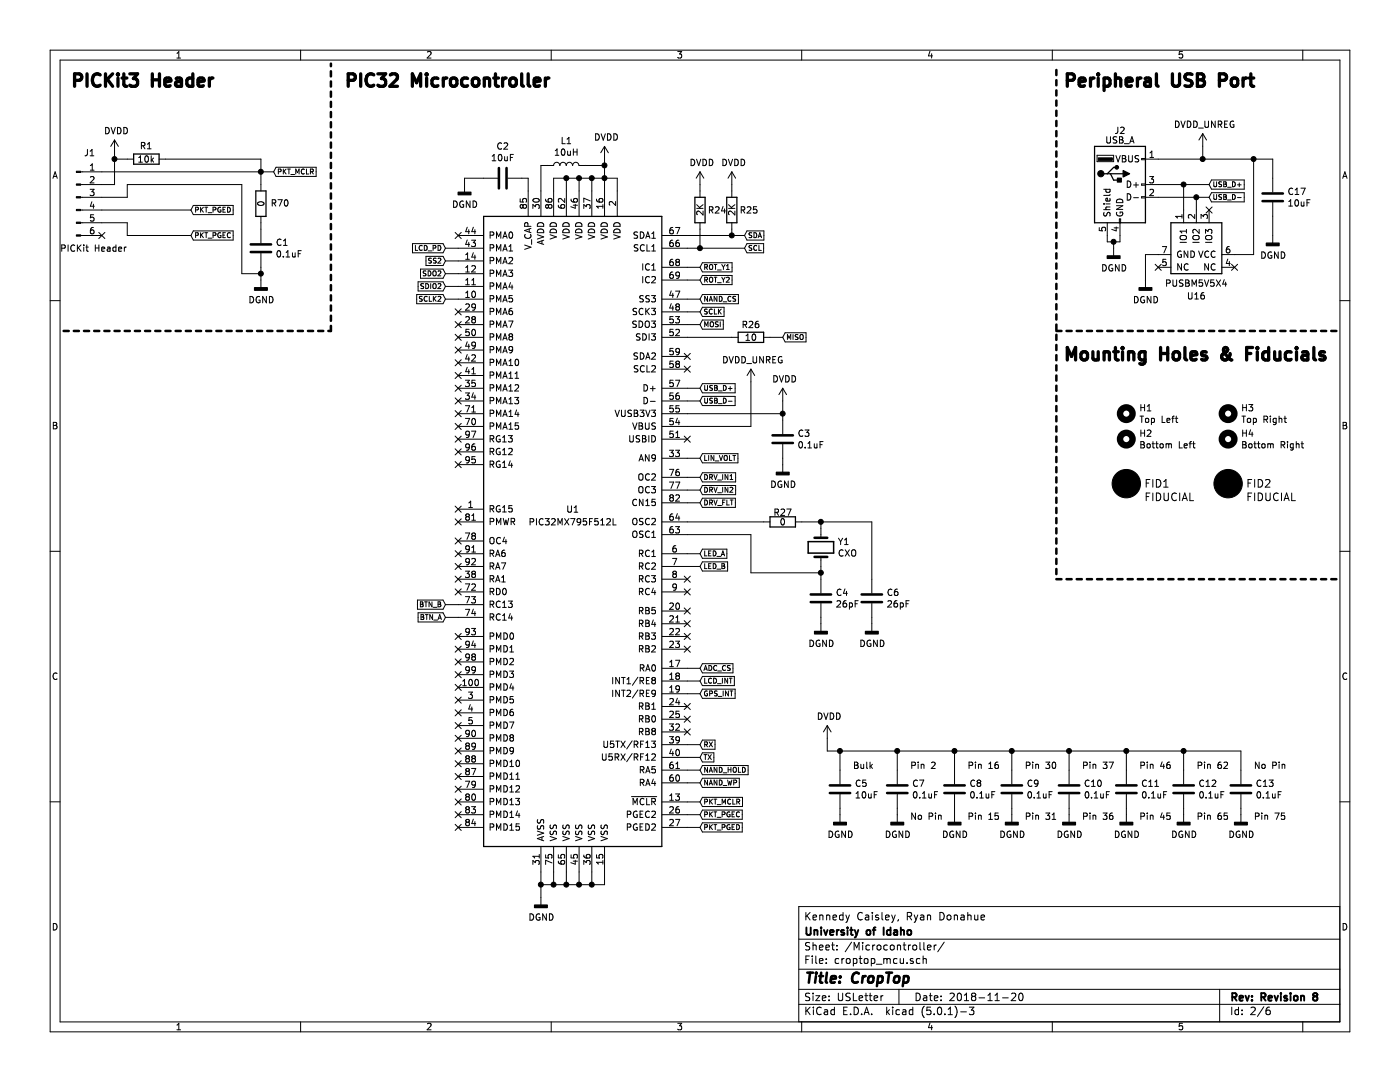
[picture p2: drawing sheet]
EESchema Schematic File Version 4
LIBS:croptop-cache
EELAYER 26 0
EELAYER END
$Descr USLetter 11000 8500
encoding utf-8
Sheet 2 6
Title "CropTop"
Date "2018-11-20"
Rev "Revision 8"
Comp "University of Idaho"
Comment1 "Kennedy Caisley, Ryan Donahue"
Comment2 "Designer 2: Ryan Donahue"
Comment3 ""
Comment4 ""
$EndDescr
$Comp
L Connector:Conn_01x06_Male J?
U 1 1
P 600 1550
AR Path="/65F75D3A" Ref="J?"  Part="1" 
AR Path="/64807BBC/65F75D3A" Ref="J1"  Part="1" 
F 0 "J1" H 750 1900 50  0000 R CNN
F 1 "PICKit Header" H 1000 1150 50  0000 R CNN
F 2 "Connector_PinHeader_2.54mm:PinHeader_1x06_P2.54mm_Vertical" H 600 1550 50  0001 C CNN
F 3 "~" H 600 1550 50  0001 C CNN
	1    600  1550
	1    0    0    -1  
$EndComp
Text GLabel 1500 1650 2    39   Input ~ 0
PKT_PGED
Text GLabel 1500 1850 2    39   Input ~ 0
PKT_PGEC
NoConn ~ 800  1850
Text GLabel 2150 1350 2    39   Input ~ 0
PKT_MCLR
Wire Wire Line
	3800 1400 3650 1400
Wire Wire Line
	3650 1400 3650 1450
Text GLabel 5850 1850 2    39   Input ~ 0
SDA
Text GLabel 5850 1950 2    39   Input ~ 0
SCL
Wire Wire Line
	4150 1500 4150 1400
Wire Wire Line
	4150 1400 4100 1400
Text GLabel 3500 4850 0    39   Input ~ 0
BTN_A
Text GLabel 3500 4750 0    39   Input ~ 0
BTN_B
Text GLabel 5500 4350 2    39   Input ~ 0
LED_A
Text GLabel 5500 4450 2    39   Input ~ 0
LED_B
$Comp
L Device:R R?
U 1 1
P 5750 1650
AR Path="/65F75DCE" Ref="R?"  Part="1" 
AR Path="/64807BBC/65F75DCE" Ref="R25"  Part="1" 
F 0 "R25" H 5810 1650 50  0000 L CNN
F 1 "2K" V 5750 1600 50  0000 L CNN
F 2 "Resistor_SMD:R_0402_1005Metric" V 5680 1650 50  0001 C CNN
F 3 "~" H 5750 1650 50  0001 C CNN
	1    5750 1650
	1    0    0    -1  
$EndComp
$Comp
L Device:R R?
U 1 1
P 5500 1650
AR Path="/65F75DD5" Ref="R?"  Part="1" 
AR Path="/64807BBC/65F75DD5" Ref="R24"  Part="1" 
F 0 "R24" H 5560 1650 50  0000 L CNN
F 1 "2K" V 5500 1600 50  0000 L CNN
F 2 "Resistor_SMD:R_0402_1005Metric" V 5430 1650 50  0001 C CNN
F 3 "~" H 5500 1650 50  0001 C CNN
	1    5500 1650
	1    0    0    -1  
$EndComp
Text GLabel 5500 6500 2    39   Input ~ 0
PKT_PGED
Text GLabel 5500 6400 2    39   Input ~ 0
PKT_PGEC
Text GLabel 5500 6300 2    39   Input ~ 0
PKT_MCLR
Text GLabel 5500 2450 2    39   Input ~ 0
SCLK
Text GLabel 5500 2550 2    39   Input ~ 0
MOSI
Text GLabel 6150 2650 2    39   Input ~ 0
MISO
$Comp
L Device:C C?
U 1 1
P 3950 1400
AR Path="/65F75DE2" Ref="C?"  Part="1" 
AR Path="/64807BBC/65F75DE2" Ref="C2"  Part="1" 
F 0 "C2" V 3698 1400 50  0000 C CNN
F 1 "10uF" V 3789 1400 50  0000 C CNN
F 2 "Capacitor_SMD:C_0805_2012Metric" H 3988 1250 50  0001 C CNN
F 3 "~" H 3950 1400 50  0001 C CNN
	1    3950 1400
	0    1    1    0   
$EndComp
Text GLabel 5500 3750 2    39   Input ~ 0
DRV_IN1
Text GLabel 5500 3850 2    39   Input ~ 0
DRV_IN2
Text GLabel 5500 3950 2    39   Input ~ 0
DRV_FLT
Wire Wire Line
	5400 3750 5500 3750
Wire Wire Line
	5400 3850 5500 3850
Wire Wire Line
	5400 3950 5500 3950
Wire Wire Line
	5400 2350 5500 2350
Wire Wire Line
	5400 2450 5500 2450
Wire Wire Line
	5400 2550 5500 2550
Wire Wire Line
	5500 4450 5400 4450
Wire Wire Line
	5500 4350 5400 4350
Wire Wire Line
	5500 1800 5500 1950
Wire Wire Line
	5500 1950 5850 1950
Wire Wire Line
	5750 1800 5750 1850
Wire Wire Line
	5750 1850 5850 1850
Wire Wire Line
	5500 1500 5500 1450
Wire Wire Line
	5750 1500 5750 1450
Wire Wire Line
	4750 1400 4850 1400
Wire Wire Line
	4850 1400 4850 1500
Connection ~ 4750 1400
Wire Wire Line
	4750 1400 4750 1500
Wire Wire Line
	4750 1400 4650 1400
Wire Wire Line
	4650 1400 4650 1500
Wire Wire Line
	4650 1400 4550 1400
Wire Wire Line
	4350 1400 4350 1500
Connection ~ 4650 1400
Wire Wire Line
	4450 1400 4450 1500
Connection ~ 4450 1400
Wire Wire Line
	4450 1400 4350 1400
Wire Wire Line
	4550 1400 4550 1500
Connection ~ 4550 1400
Wire Wire Line
	4550 1400 4450 1400
Wire Wire Line
	4250 6950 4350 6950
Wire Wire Line
	4750 6950 4750 6850
Wire Wire Line
	4650 6850 4650 6950
Connection ~ 4650 6950
Wire Wire Line
	4650 6950 4750 6950
Wire Wire Line
	4550 6850 4550 6950
Connection ~ 4550 6950
Wire Wire Line
	4550 6950 4650 6950
Wire Wire Line
	4450 6850 4450 6950
Connection ~ 4450 6950
Wire Wire Line
	4450 6950 4550 6950
Wire Wire Line
	4350 6850 4350 6950
Connection ~ 4350 6950
Wire Wire Line
	4350 6950 4450 6950
Wire Wire Line
	4250 6850 4250 6950
Wire Wire Line
	4250 7050 4250 6950
Connection ~ 4250 6950
Wire Wire Line
	5400 6300 5500 6300
Wire Wire Line
	5500 6400 5400 6400
Wire Wire Line
	5500 6500 5400 6500
NoConn ~ 5400 5650
NoConn ~ 5400 5550
Text GLabel 5500 2100 2    39   Input ~ 0
ROT_Y1
Text GLabel 5500 2200 2    39   Input ~ 0
ROT_Y2
Wire Wire Line
	5400 2100 5500 2100
Wire Wire Line
	5400 2200 5500 2200
Text GLabel 5500 2350 2    39   Input ~ 0
NAND_CS
Wire Wire Line
	5400 1850 5750 1850
Connection ~ 5750 1850
Wire Wire Line
	5400 1950 5500 1950
Connection ~ 5500 1950
$Comp
L Device:Crystal Y?
U 1 1
P 6450 4300
AR Path="/65F75E60" Ref="Y?"  Part="1" 
AR Path="/64807BBC/65F75E60" Ref="Y1"  Part="1" 
F 0 "Y1" V 6404 4431 50  0000 L CNN
F 1 "CXO" V 6495 4431 50  0000 L CNN
F 2 "croptop:ABLS_OX" H 6450 4300 50  0001 C CNN
F 3 "~" H 6450 4300 50  0001 C CNN
	1    6450 4300
	0    1    1    0   
$EndComp
$Comp
L Device:C C?
U 1 1
P 6450 4700
AR Path="/65F75E67" Ref="C?"  Part="1" 
AR Path="/64807BBC/65F75E67" Ref="C4"  Part="1" 
F 0 "C4" H 6565 4746 50  0000 L CNN
F 1 "26pF" H 6565 4655 50  0000 L CNN
F 2 "Capacitor_SMD:C_0402_1005Metric" H 6488 4550 50  0001 C CNN
F 3 "~" H 6450 4700 50  0001 C CNN
	1    6450 4700
	1    0    0    -1  
$EndComp
$Comp
L Device:C C?
U 1 1
P 6850 4700
AR Path="/65F75E6E" Ref="C?"  Part="1" 
AR Path="/64807BBC/65F75E6E" Ref="C6"  Part="1" 
F 0 "C6" H 6965 4746 50  0000 L CNN
F 1 "26pF" H 6965 4655 50  0000 L CNN
F 2 "Capacitor_SMD:C_0402_1005Metric" H 6888 4550 50  0001 C CNN
F 3 "~" H 6850 4700 50  0001 C CNN
	1    6850 4700
	1    0    0    -1  
$EndComp
$Comp
L Connector:USB_A J?
U 1 1
P 8800 1450
AR Path="/65F75E7B" Ref="J?"  Part="1" 
AR Path="/64807BBC/65F75E7B" Ref="J2"  Part="1" 
F 0 "J2" H 8800 1875 50  0000 C CNN
F 1 "USB_A" H 8800 1800 50  0000 C CNN
F 2 "croptop:USB_A_Assmann_Horizontal" H 8950 1400 50  0001 C CNN
F 3 " ~" H 8950 1400 50  0001 C CNN
	1    8800 1450
	1    0    0    -1  
$EndComp
Text GLabel 5500 3600 2    39   Input ~ 0
LIN_VOLT
Wire Wire Line
	5400 3600 5500 3600
NoConn ~ 5400 3450
Text GLabel 5500 3050 2    39   Input ~ 0
USB_D+
Text GLabel 5500 3150 2    39   Input ~ 0
USB_D-
Wire Wire Line
	5400 3050 5500 3050
Wire Wire Line
	5400 3150 5500 3150
Wire Wire Line
	8700 1850 8700 1900
Wire Wire Line
	8700 1900 8750 1900
Wire Wire Line
	8750 1900 8750 1950
Wire Wire Line
	8750 1900 8800 1900
Wire Wire Line
	8800 1900 8800 1850
Connection ~ 8750 1900
Text GLabel 9500 1450 2    39   Input ~ 0
USB_D+
Text GLabel 9500 1550 2    39   Input ~ 0
USB_D-
Text GLabel 5500 6050 2    39   Input ~ 0
NAND_HOLD
Text GLabel 5500 6150 2    39   Input ~ 0
NAND_WP
Wire Wire Line
	5400 6050 5500 6050
Wire Wire Line
	5400 6150 5500 6150
Text GLabel 5500 5950 2    39   Input ~ 0
TX
Text GLabel 5500 5850 2    39   Input ~ 0
RX
Wire Wire Line
	5400 5850 5500 5850
Wire Wire Line
	5400 5950 5500 5950
Text Notes 8350 700  0    98   ~ 20
Peripheral USB Port
Text Notes 2700 700  0    98   ~ 20
PIC32 Microcontroller
$Comp
L Device:C C?
U 1 1
P 2050 1950
AR Path="/65F75EDB" Ref="C?"  Part="1" 
AR Path="/64807BBC/65F75EDB" Ref="C1"  Part="1" 
F 0 "C1" H 2165 1996 50  0000 L CNN
F 1 "0.1uF" H 2165 1905 50  0000 L CNN
F 2 "Capacitor_SMD:C_0402_1005Metric" H 2088 1800 50  0001 C CNN
F 3 "~" H 2050 1950 50  0001 C CNN
	1    2050 1950
	1    0    0    -1  
$EndComp
Wire Wire Line
	1900 2150 2050 2150
Connection ~ 2050 1350
Wire Wire Line
	2050 2200 2050 2150
Wire Wire Line
	2050 2100 2050 2150
Connection ~ 2050 2150
$Comp
L Device:R R?
U 1 1
P 1150 1250
AR Path="/65F75EEB" Ref="R?"  Part="1" 
AR Path="/64807BBC/65F75EEB" Ref="R1"  Part="1" 
F 0 "R1" V 1250 1200 50  0000 L CNN
F 1 "10k" V 1145 1180 50  0000 L CNN
F 2 "Resistor_SMD:R_0402_1005Metric" V 1080 1250 50  0001 C CNN
F 3 "~" H 1150 1250 50  0001 C CNN
	1    1150 1250
	0    -1   -1   0   
$EndComp
Wire Wire Line
	800  1450 900  1450
Wire Wire Line
	900  1450 900  1250
Wire Wire Line
	2050 1350 2150 1350
$Comp
L Device:R R?
U 1 1
P 6150 4100
AR Path="/65F75EFC" Ref="R?"  Part="1" 
AR Path="/64807BBC/65F75EFC" Ref="R27"  Part="1" 
F 0 "R27" V 6075 4100 50  0000 C CNN
F 1 "0" V 6150 4100 50  0000 C CNN
F 2 "Resistor_SMD:R_0402_1005Metric" V 6080 4100 50  0001 C CNN
F 3 "~" H 6150 4100 50  0001 C CNN
	1    6150 4100
	0    1    1    0   
$EndComp
Wire Wire Line
	6450 4100 6450 4150
Wire Wire Line
	6450 4850 6450 4900
Wire Wire Line
	6850 4100 6850 4550
Wire Wire Line
	6850 4850 6850 4900
Wire Wire Line
	6450 4100 6850 4100
Wire Wire Line
	6150 3150 6150 3250
Wire Wire Line
	4750 1250 4750 1300
Wire Wire Line
	2050 1250 2050 1350
Wire Wire Line
	1000 1250 900  1250
Wire Wire Line
	900  1200 900  1250
Connection ~ 900  1250
NoConn ~ 5400 2800
NoConn ~ 5400 2900
$Comp
L Device:R R?
U 1 1
P 5900 2650
AR Path="/65F75F3A" Ref="R?"  Part="1" 
AR Path="/64807BBC/65F75F3A" Ref="R26"  Part="1" 
F 0 "R26" V 5800 2650 50  0000 C CNN
F 1 "10" V 5900 2650 50  0000 C CNN
F 2 "Resistor_SMD:R_0402_1005Metric" V 5830 2650 50  0001 C CNN
F 3 "~" H 5900 2650 50  0001 C CNN
	1    5900 2650
	0    1    1    0   
$EndComp
Wire Wire Line
	5400 2650 5750 2650
Wire Wire Line
	6050 2650 6150 2650
Text GLabel 5500 5450 2    39   Input ~ 0
GPS_INT
Wire Wire Line
	5400 5450 5500 5450
Wire Wire Line
	6300 4100 6450 4100
Connection ~ 6450 4100
Wire Wire Line
	6450 4450 6450 4500
Wire Wire Line
	6450 4500 5900 4500
Wire Wire Line
	5900 4200 5400 4200
Connection ~ 6450 4500
Wire Wire Line
	6450 4500 6450 4550
Text Notes 550  700  0    98   ~ 20
PICKit3 Header
Wire Wire Line
	9750 6350 9750 6400
Text Notes 9850 6450 0    50   ~ 0
Pin 75
Wire Wire Line
	9750 5900 9750 6050
$Comp
L Device:C C?
U 1 1
P 9750 6200
AR Path="/5CC1B265" Ref="C?"  Part="1" 
AR Path="/66A12209/5CC1B265" Ref="C?"  Part="1" 
AR Path="/64807BBC/5CC1B265" Ref="C13"  Part="1" 
F 0 "C13" H 9865 6246 50  0000 L CNN
F 1 "0.1uF" H 9865 6155 50  0000 L CNN
F 2 "Capacitor_SMD:C_0402_1005Metric" H 9788 6050 50  0001 C CNN
F 3 "~" H 9750 6200 50  0001 C CNN
	1    9750 6200
	1    0    0    -1  
$EndComp
Wire Wire Line
	9300 6350 9300 6400
Text Notes 9400 6450 0    50   ~ 0
Pin 65
Text Notes 9400 6050 0    50   ~ 0
Pin 62
Wire Wire Line
	9300 5900 9750 5900
Connection ~ 9300 5900
Wire Wire Line
	9300 5900 9300 6050
$Comp
L Device:C C?
U 1 1
P 9300 6200
AR Path="/5CC1B278" Ref="C?"  Part="1" 
AR Path="/66A12209/5CC1B278" Ref="C?"  Part="1" 
AR Path="/64807BBC/5CC1B278" Ref="C12"  Part="1" 
F 0 "C12" H 9415 6246 50  0000 L CNN
F 1 "0.1uF" H 9415 6155 50  0000 L CNN
F 2 "Capacitor_SMD:C_0402_1005Metric" H 9338 6050 50  0001 C CNN
F 3 "~" H 9300 6200 50  0001 C CNN
	1    9300 6200
	1    0    0    -1  
$EndComp
Wire Wire Line
	7500 6350 7500 6400
Wire Wire Line
	7950 6350 7950 6400
Wire Wire Line
	8400 6350 8400 6400
Wire Wire Line
	8850 6350 8850 6400
Text Notes 8500 6450 0    50   ~ 0
Pin 36
Text Notes 8500 6050 0    50   ~ 0
Pin 37
Text Notes 8950 6450 0    50   ~ 0
Pin 45
Text Notes 8950 6050 0    50   ~ 0
Pin 46
Text Notes 8050 6450 0    50   ~ 0
Pin 31\n
Text Notes 8050 6050 0    50   ~ 0
Pin 30
Text Notes 7600 6450 0    50   ~ 0
Pin 15
Text Notes 7600 6050 0    50   ~ 0
Pin 16
Wire Wire Line
	8400 5900 8400 6050
Connection ~ 8400 5900
Wire Wire Line
	7950 5900 8400 5900
Wire Wire Line
	7950 5900 7950 6050
Connection ~ 7950 5900
Wire Wire Line
	7500 5900 7950 5900
Wire Wire Line
	8850 5900 9300 5900
Wire Wire Line
	8400 5900 8850 5900
Connection ~ 8850 5900
Wire Wire Line
	8850 5900 8850 6050
Wire Wire Line
	7500 5900 7500 6050
Wire Wire Line
	7050 6350 7050 6400
Connection ~ 7500 5900
Wire Wire Line
	7050 5900 7500 5900
Wire Wire Line
	7050 5900 7050 6050
Text Notes 7150 6050 0    50   ~ 0
Pin 2
Text Notes 7150 6450 0    50   ~ 0
No Pin
$Comp
L Device:C C?
U 1 1
P 8850 6200
AR Path="/5CC1B2C0" Ref="C?"  Part="1" 
AR Path="/66A12209/5CC1B2C0" Ref="C?"  Part="1" 
AR Path="/64807BBC/5CC1B2C0" Ref="C11"  Part="1" 
F 0 "C11" H 8965 6246 50  0000 L CNN
F 1 "0.1uF" H 8965 6155 50  0000 L CNN
F 2 "Capacitor_SMD:C_0402_1005Metric" H 8888 6050 50  0001 C CNN
F 3 "~" H 8850 6200 50  0001 C CNN
	1    8850 6200
	1    0    0    -1  
$EndComp
$Comp
L Device:C C?
U 1 1
P 8400 6200
AR Path="/5CC1B2C7" Ref="C?"  Part="1" 
AR Path="/66A12209/5CC1B2C7" Ref="C?"  Part="1" 
AR Path="/64807BBC/5CC1B2C7" Ref="C10"  Part="1" 
F 0 "C10" H 8515 6246 50  0000 L CNN
F 1 "0.1uF" H 8515 6155 50  0000 L CNN
F 2 "Capacitor_SMD:C_0402_1005Metric" H 8438 6050 50  0001 C CNN
F 3 "~" H 8400 6200 50  0001 C CNN
	1    8400 6200
	1    0    0    -1  
$EndComp
$Comp
L Device:C C?
U 1 1
P 7950 6200
AR Path="/5CC1B2CE" Ref="C?"  Part="1" 
AR Path="/66A12209/5CC1B2CE" Ref="C?"  Part="1" 
AR Path="/64807BBC/5CC1B2CE" Ref="C9"  Part="1" 
F 0 "C9" H 8065 6246 50  0000 L CNN
F 1 "0.1uF" H 8065 6155 50  0000 L CNN
F 2 "Capacitor_SMD:C_0402_1005Metric" H 7988 6050 50  0001 C CNN
F 3 "~" H 7950 6200 50  0001 C CNN
	1    7950 6200
	1    0    0    -1  
$EndComp
$Comp
L Device:C C?
U 1 1
P 7500 6200
AR Path="/5CC1B2D5" Ref="C?"  Part="1" 
AR Path="/66A12209/5CC1B2D5" Ref="C?"  Part="1" 
AR Path="/64807BBC/5CC1B2D5" Ref="C8"  Part="1" 
F 0 "C8" H 7615 6246 50  0000 L CNN
F 1 "0.1uF" H 7615 6155 50  0000 L CNN
F 2 "Capacitor_SMD:C_0402_1005Metric" H 7538 6050 50  0001 C CNN
F 3 "~" H 7500 6200 50  0001 C CNN
	1    7500 6200
	1    0    0    -1  
$EndComp
Connection ~ 7050 5900
Wire Wire Line
	6500 5900 6500 5800
$Comp
L Device:C C?
U 1 1
P 7050 6200
AR Path="/5CC1B2E0" Ref="C?"  Part="1" 
AR Path="/66A12209/5CC1B2E0" Ref="C?"  Part="1" 
AR Path="/64807BBC/5CC1B2E0" Ref="C7"  Part="1" 
F 0 "C7" H 7165 6246 50  0000 L CNN
F 1 "0.1uF" H 7165 6155 50  0000 L CNN
F 2 "Capacitor_SMD:C_0402_1005Metric" H 7088 6050 50  0001 C CNN
F 3 "~" H 7050 6200 50  0001 C CNN
	1    7050 6200
	1    0    0    -1  
$EndComp
$Comp
L Device:C C?
U 1 1
P 6600 6200
AR Path="/5CC429B9" Ref="C?"  Part="1" 
AR Path="/66A12209/5CC429B9" Ref="C?"  Part="1" 
AR Path="/64807BBC/5CC429B9" Ref="C5"  Part="1" 
F 0 "C5" H 6715 6246 50  0000 L CNN
F 1 "10uF" H 6715 6155 50  0000 L CNN
F 2 "Capacitor_SMD:C_0805_2012Metric" H 6638 6050 50  0001 C CNN
F 3 "~" H 6600 6200 50  0001 C CNN
	1    6600 6200
	1    0    0    -1  
$EndComp
Wire Wire Line
	6600 6400 6600 6350
Wire Wire Line
	6600 6050 6600 5900
Wire Wire Line
	6600 5900 7050 5900
Wire Wire Line
	6600 5900 6500 5900
Connection ~ 6600 5900
Wire Notes Line width 20
	500  2600 2600 2600
Wire Notes Line width 20
	2600 2600 2600 500 
Wire Notes Line width 20
	8300 2600 10500 2600
$Comp
L Device:L L?
U 1 1
P 4450 1300
AR Path="/5C076B8A" Ref="L?"  Part="1" 
AR Path="/64809F0C/5C076B8A" Ref="L?"  Part="1" 
AR Path="/64807BBC/5C076B8A" Ref="L1"  Part="1" 
F 0 "L1" V 4640 1300 50  0000 C CNN
F 1 "10uH" V 4549 1300 50  0000 C CNN
F 2 "Inductor_SMD:L_1210_3225Metric" H 4450 1300 50  0001 C CNN
F 3 "~" H 4450 1300 50  0001 C CNN
	1    4450 1300
	0    1    -1   0   
$EndComp
Text Notes 9850 6050 0    50   ~ 0
No Pin
Text Notes 6700 6050 0    50   ~ 0
Bulk
Wire Wire Line
	4250 1300 4300 1300
Wire Wire Line
	4250 1300 4250 1500
Wire Wire Line
	4600 1300 4750 1300
Connection ~ 4750 1300
Wire Wire Line
	4750 1300 4750 1400
$Comp
L Device:C C?
U 1 1
P 6150 3450
AR Path="/5C15A197" Ref="C?"  Part="1" 
AR Path="/66A12209/5C15A197" Ref="C?"  Part="1" 
AR Path="/64807BBC/5C15A197" Ref="C3"  Part="1" 
F 0 "C3" H 6265 3496 50  0000 L CNN
F 1 "0.1uF" H 6265 3405 50  0000 L CNN
F 2 "Capacitor_SMD:C_0402_1005Metric" H 6188 3300 50  0001 C CNN
F 3 "~" H 6150 3450 50  0001 C CNN
	1    6150 3450
	1    0    0    -1  
$EndComp
Wire Wire Line
	5400 4100 6000 4100
Wire Wire Line
	5900 4200 5900 4500
Wire Wire Line
	6150 3300 6150 3250
Connection ~ 6150 3250
Wire Wire Line
	6150 3650 6150 3600
Wire Wire Line
	5400 3250 6150 3250
$Comp
L CropTop:PIC32MX795F512L U1
U 1 1
P 4500 4150
F 0 "U1" H 4500 4300 50  0000 C CNN
F 1 "PIC32MX795F512L" H 4500 4200 50  0000 C CNN
F 2 "Package_QFP:TQFP-100_12x12mm_P0.4mm" H 4500 4150 50  0001 C CNN
F 3 "DOCUMENTATION" H 4500 4150 50  0001 C CNN
	1    4500 4150
	1    0    0    -1  
$EndComp
$Comp
L CropTop:DGND #PWR02
U 1 1
P 2050 2200
F 0 "#PWR02" H 2050 1950 50  0001 C CNN
F 1 "DGND" H 2054 2045 50  0000 C CNN
F 2 "" H 2050 2200 50  0001 C CNN
F 3 "" H 2050 2200 50  0001 C CNN
	1    2050 2200
	1    0    0    -1  
$EndComp
$Comp
L CropTop:DGND #PWR010
U 1 1
P 6450 4900
F 0 "#PWR010" H 6450 4650 50  0001 C CNN
F 1 "DGND" H 6454 4745 50  0000 C CNN
F 2 "" H 6450 4900 50  0001 C CNN
F 3 "" H 6450 4900 50  0001 C CNN
	1    6450 4900
	1    0    0    -1  
$EndComp
$Comp
L CropTop:DGND #PWR013
U 1 1
P 6850 4900
F 0 "#PWR013" H 6850 4650 50  0001 C CNN
F 1 "DGND" H 6854 4745 50  0000 C CNN
F 2 "" H 6850 4900 50  0001 C CNN
F 3 "" H 6850 4900 50  0001 C CNN
	1    6850 4900
	1    0    0    -1  
$EndComp
$Comp
L CropTop:DGND #PWR012
U 1 1
P 6600 6400
F 0 "#PWR012" H 6600 6150 50  0001 C CNN
F 1 "DGND" H 6604 6245 50  0000 C CNN
F 2 "" H 6600 6400 50  0001 C CNN
F 3 "" H 6600 6400 50  0001 C CNN
	1    6600 6400
	1    0    0    -1  
$EndComp
$Comp
L CropTop:DGND #PWR014
U 1 1
P 7050 6400
F 0 "#PWR014" H 7050 6150 50  0001 C CNN
F 1 "DGND" H 7054 6245 50  0000 C CNN
F 2 "" H 7050 6400 50  0001 C CNN
F 3 "" H 7050 6400 50  0001 C CNN
	1    7050 6400
	1    0    0    -1  
$EndComp
$Comp
L CropTop:DGND #PWR015
U 1 1
P 7500 6400
F 0 "#PWR015" H 7500 6150 50  0001 C CNN
F 1 "DGND" H 7504 6245 50  0000 C CNN
F 2 "" H 7500 6400 50  0001 C CNN
F 3 "" H 7500 6400 50  0001 C CNN
	1    7500 6400
	1    0    0    -1  
$EndComp
$Comp
L CropTop:DGND #PWR016
U 1 1
P 7950 6400
F 0 "#PWR016" H 7950 6150 50  0001 C CNN
F 1 "DGND" H 7954 6245 50  0000 C CNN
F 2 "" H 7950 6400 50  0001 C CNN
F 3 "" H 7950 6400 50  0001 C CNN
	1    7950 6400
	1    0    0    -1  
$EndComp
$Comp
L CropTop:DGND #PWR017
U 1 1
P 8400 6400
F 0 "#PWR017" H 8400 6150 50  0001 C CNN
F 1 "DGND" H 8404 6245 50  0000 C CNN
F 2 "" H 8400 6400 50  0001 C CNN
F 3 "" H 8400 6400 50  0001 C CNN
	1    8400 6400
	1    0    0    -1  
$EndComp
$Comp
L CropTop:DGND #PWR018
U 1 1
P 8850 6400
F 0 "#PWR018" H 8850 6150 50  0001 C CNN
F 1 "DGND" H 8854 6245 50  0000 C CNN
F 2 "" H 8850 6400 50  0001 C CNN
F 3 "" H 8850 6400 50  0001 C CNN
	1    8850 6400
	1    0    0    -1  
$EndComp
$Comp
L CropTop:DGND #PWR020
U 1 1
P 9300 6400
F 0 "#PWR020" H 9300 6150 50  0001 C CNN
F 1 "DGND" H 9304 6245 50  0000 C CNN
F 2 "" H 9300 6400 50  0001 C CNN
F 3 "" H 9300 6400 50  0001 C CNN
	1    9300 6400
	1    0    0    -1  
$EndComp
$Comp
L CropTop:DGND #PWR022
U 1 1
P 9750 6400
F 0 "#PWR022" H 9750 6150 50  0001 C CNN
F 1 "DGND" H 9754 6245 50  0000 C CNN
F 2 "" H 9750 6400 50  0001 C CNN
F 3 "" H 9750 6400 50  0001 C CNN
	1    9750 6400
	1    0    0    -1  
$EndComp
$Comp
L CropTop:DGND #PWR09
U 1 1
P 6150 3650
F 0 "#PWR09" H 6150 3400 50  0001 C CNN
F 1 "DGND" H 6154 3495 50  0000 C CNN
F 2 "" H 6150 3650 50  0001 C CNN
F 3 "" H 6150 3650 50  0001 C CNN
	1    6150 3650
	1    0    0    -1  
$EndComp
$Comp
L CropTop:DGND #PWR03
U 1 1
P 3650 1450
F 0 "#PWR03" H 3650 1200 50  0001 C CNN
F 1 "DGND" H 3654 1295 50  0000 C CNN
F 2 "" H 3650 1450 50  0001 C CNN
F 3 "" H 3650 1450 50  0001 C CNN
	1    3650 1450
	1    0    0    -1  
$EndComp
$Comp
L CropTop:DGND #PWR019
U 1 1
P 8750 1950
F 0 "#PWR019" H 8750 1700 50  0001 C CNN
F 1 "DGND" H 8754 1795 50  0000 C CNN
F 2 "" H 8750 1950 50  0001 C CNN
F 3 "" H 8750 1950 50  0001 C CNN
	1    8750 1950
	1    0    0    -1  
$EndComp
$Comp
L CropTop:DGND #PWR04
U 1 1
P 4250 7050
F 0 "#PWR04" H 4250 6800 50  0001 C CNN
F 1 "DGND" H 4254 6895 50  0000 C CNN
F 2 "" H 4250 7050 50  0001 C CNN
F 3 "" H 4250 7050 50  0001 C CNN
	1    4250 7050
	1    0    0    -1  
$EndComp
$Comp
L CropTop:DVDD #PWR01
U 1 1
P 900 1200
F 0 "#PWR01" H 900 1050 50  0001 C CNN
F 1 "DVDD" H 915 1373 50  0000 C CNN
F 2 "" H 900 1200 50  0001 C CNN
F 3 "" H 900 1200 50  0001 C CNN
	1    900  1200
	1    0    0    -1  
$EndComp
$Comp
L CropTop:DVDD #PWR05
U 1 1
P 4750 1250
F 0 "#PWR05" H 4750 1100 50  0001 C CNN
F 1 "DVDD" H 4765 1423 50  0000 C CNN
F 2 "" H 4750 1250 50  0001 C CNN
F 3 "" H 4750 1250 50  0001 C CNN
	1    4750 1250
	1    0    0    -1  
$EndComp
$Comp
L CropTop:DVDD #PWR06
U 1 1
P 5500 1450
F 0 "#PWR06" H 5500 1300 50  0001 C CNN
F 1 "DVDD" H 5515 1623 50  0000 C CNN
F 2 "" H 5500 1450 50  0001 C CNN
F 3 "" H 5500 1450 50  0001 C CNN
	1    5500 1450
	1    0    0    -1  
$EndComp
$Comp
L CropTop:DVDD #PWR07
U 1 1
P 5750 1450
F 0 "#PWR07" H 5750 1300 50  0001 C CNN
F 1 "DVDD" H 5765 1623 50  0000 C CNN
F 2 "" H 5750 1450 50  0001 C CNN
F 3 "" H 5750 1450 50  0001 C CNN
	1    5750 1450
	1    0    0    -1  
$EndComp
$Comp
L CropTop:DVDD #PWR08
U 1 1
P 6150 3150
F 0 "#PWR08" H 6150 3000 50  0001 C CNN
F 1 "DVDD" H 6165 3323 50  0000 C CNN
F 2 "" H 6150 3150 50  0001 C CNN
F 3 "" H 6150 3150 50  0001 C CNN
	1    6150 3150
	1    0    0    -1  
$EndComp
$Comp
L CropTop:DVDD #PWR011
U 1 1
P 6500 5800
F 0 "#PWR011" H 6500 5650 50  0001 C CNN
F 1 "DVDD" H 6515 5973 50  0000 C CNN
F 2 "" H 6500 5800 50  0001 C CNN
F 3 "" H 6500 5800 50  0001 C CNN
	1    6500 5800
	1    0    0    -1  
$EndComp
$Comp
L Mechanical:MountingHole H1
U 1 1
P 8850 3250
F 0 "H1" H 8950 3296 50  0000 L CNN
F 1 "Top Left" H 8950 3205 50  0000 L CNN
F 2 "MountingHole:MountingHole_4mm_Pad" H 8850 3250 50  0001 C CNN
F 3 "~" H 8850 3250 50  0001 C CNN
	1    8850 3250
	1    0    0    -1  
$EndComp
$Comp
L Mechanical:MountingHole H3
U 1 1
P 9650 3250
F 0 "H3" H 9750 3296 50  0000 L CNN
F 1 "Top Right" H 9750 3205 50  0000 L CNN
F 2 "MountingHole:MountingHole_4mm_Pad" H 9650 3250 50  0001 C CNN
F 3 "~" H 9650 3250 50  0001 C CNN
	1    9650 3250
	1    0    0    -1  
$EndComp
$Comp
L Mechanical:MountingHole H2
U 1 1
P 8850 3450
F 0 "H2" H 8950 3496 50  0000 L CNN
F 1 "Bottom Left" H 8950 3405 50  0000 L CNN
F 2 "MountingHole:MountingHole_4mm_Pad" H 8850 3450 50  0001 C CNN
F 3 "~" H 8850 3450 50  0001 C CNN
	1    8850 3450
	1    0    0    -1  
$EndComp
$Comp
L Mechanical:MountingHole H4
U 1 1
P 9650 3450
F 0 "H4" H 9750 3496 50  0000 L CNN
F 1 "Bottom Right" H 9750 3405 50  0000 L CNN
F 2 "MountingHole:MountingHole_4mm_Pad" H 9650 3450 50  0001 C CNN
F 3 "~" H 9650 3450 50  0001 C CNN
	1    9650 3450
	1    0    0    -1  
$EndComp
$Comp
L CropTop:FIDUCIAL FID1
U 1 1
P 8850 3800
F 0 "FID1" H 8990 3803 60  0000 L CNN
F 1 "FIDUCIAL" H 8990 3697 60  0000 L CNN
F 2 "Fiducial:Fiducial_1mm_Dia_2.54mm_Outer_CopperTop" H 8850 3800 60  0001 C CNN
F 3 "" H 8850 3800 60  0000 C CNN
	1    8850 3800
	1    0    0    -1  
$EndComp
$Comp
L CropTop:FIDUCIAL FID2
U 1 1
P 9650 3800
F 0 "FID2" H 9790 3803 60  0000 L CNN
F 1 "FIDUCIAL" H 9790 3697 60  0000 L CNN
F 2 "Fiducial:Fiducial_1mm_Dia_2.54mm_Outer_CopperTop" H 9650 3800 60  0001 C CNN
F 3 "" H 9650 3800 60  0000 C CNN
	1    9650 3800
	1    0    0    -1  
$EndComp
Wire Notes Line width 20
	8300 4550 10500 4550
Wire Notes Line width 20
	8300 550  8300 4550
Text Notes 8350 2850 0    98   ~ 20
Mounting Holes & Fiducials
Text GLabel 5500 5250 2    39   Input ~ 0
ADC_CS
Wire Wire Line
	5500 5250 5400 5250
NoConn ~ 8850 4000
NoConn ~ 9650 4000
Wire Wire Line
	800  1550 1000 1550
Wire Wire Line
	1000 1550 1000 1450
Wire Wire Line
	1000 1750 1000 1850
Wire Wire Line
	800  1750 1000 1750
Wire Wire Line
	1000 1450 1900 1450
Wire Wire Line
	1300 1250 2050 1250
Wire Wire Line
	800  1350 2050 1350
$Comp
L Device:R R?
U 1 1
P 2050 1600
AR Path="/5C1DE3C9" Ref="R?"  Part="1" 
AR Path="/64807BBC/5C1DE3C9" Ref="R70"  Part="1" 
F 0 "R70" H 2200 1600 50  0000 C CNN
F 1 "0" V 2050 1600 50  0000 C CNN
F 2 "Resistor_SMD:R_0402_1005Metric" V 1980 1600 50  0001 C CNN
F 3 "~" H 2050 1600 50  0001 C CNN
	1    2050 1600
	1    0    0    1   
$EndComp
Wire Wire Line
	1900 1450 1900 2150
Wire Wire Line
	2050 1350 2050 1450
Wire Wire Line
	2050 1800 2050 1750
$Comp
L CropTop:PUSBM5V5X4 U16
U 1 1
P 9400 1900
F 0 "U16" H 9400 1475 50  0000 C CNN
F 1 "PUSBM5V5X4" H 9400 1575 50  0000 C CNN
F 2 "croptop:PUSBM5V5X4" V 9650 1350 50  0001 C CNN
F 3 "" V 9650 1350 50  0001 C CNN
	1    9400 1900
	1    0    0    -1  
$EndComp
NoConn ~ 9500 1650
$Comp
L CropTop:DGND #PWR021
U 1 1
P 9000 2200
F 0 "#PWR021" H 9000 1950 50  0001 C CNN
F 1 "DGND" H 9004 2045 50  0000 C CNN
F 2 "" H 9000 2200 50  0001 C CNN
F 3 "" H 9000 2200 50  0001 C CNN
	1    9000 2200
	1    0    0    -1  
$EndComp
Wire Wire Line
	9100 2000 9000 2000
NoConn ~ 9100 2100
NoConn ~ 9700 2100
Wire Wire Line
	9100 1550 9400 1550
Wire Wire Line
	9100 1450 9300 1450
Wire Wire Line
	9300 1650 9300 1450
Wire Wire Line
	9400 1650 9400 1550
Wire Wire Line
	9700 2000 9850 2000
$Comp
L CropTop:DVDD_UNREG #PWR?
U 1 1
P 9450 1150
AR Path="/64809F0C/5CAB450F" Ref="#PWR?"  Part="1" 
AR Path="/64807BBC/5CAB450F" Ref="#PWR028"  Part="1" 
F 0 "#PWR028" H 9450 1000 50  0001 C CNN
F 1 "DVDD_UNREG" H 9465 1323 50  0000 C CNN
F 2 "" H 9450 1150 50  0001 C CNN
F 3 "" H 9450 1150 50  0001 C CNN
	1    9450 1150
	1    0    0    -1  
$EndComp
Wire Wire Line
	9100 1250 9450 1250
Wire Wire Line
	9850 1250 9850 2000
Connection ~ 9850 1250
Wire Wire Line
	9000 2000 9000 2200
Wire Wire Line
	9300 1450 9500 1450
Connection ~ 9300 1450
Wire Wire Line
	9400 1550 9500 1550
Connection ~ 9400 1550
$Comp
L Device:C C?
U 1 1
P 10000 1550
AR Path="/5D05840A" Ref="C?"  Part="1" 
AR Path="/66A12209/5D05840A" Ref="C?"  Part="1" 
AR Path="/64807BBC/5D05840A" Ref="C17"  Part="1" 
F 0 "C17" H 10115 1596 50  0000 L CNN
F 1 "10uF" H 10115 1505 50  0000 L CNN
F 2 "Capacitor_SMD:C_0805_2012Metric" H 10038 1400 50  0001 C CNN
F 3 "~" H 10000 1550 50  0001 C CNN
	1    10000 1550
	1    0    0    -1  
$EndComp
Wire Wire Line
	9850 1250 10000 1250
$Comp
L CropTop:DGND #PWR029
U 1 1
P 10000 1850
F 0 "#PWR029" H 10000 1600 50  0001 C CNN
F 1 "DGND" H 10004 1695 50  0000 C CNN
F 2 "" H 10000 1850 50  0001 C CNN
F 3 "" H 10000 1850 50  0001 C CNN
	1    10000 1850
	1    0    0    -1  
$EndComp
Wire Wire Line
	10000 1400 10000 1250
Wire Wire Line
	10000 1700 10000 1850
Wire Wire Line
	9450 1250 9450 1150
Connection ~ 9450 1250
Wire Wire Line
	9450 1250 9850 1250
Text GLabel 3500 2350 0    39   Input ~ 0
SCLK2
Text GLabel 3500 2250 0    39   Input ~ 0
SDIO2
Text GLabel 3500 2150 0    39   Input ~ 0
SDO2
Text GLabel 3500 2050 0    39   Input ~ 0
SS2
Wire Wire Line
	5400 5350 5500 5350
Text GLabel 5500 5350 2    39   Input ~ 0
LCD_INT
Wire Wire Line
	3500 2050 3600 2050
Wire Wire Line
	3500 2150 3600 2150
Wire Wire Line
	3500 2250 3600 2250
Wire Wire Line
	3500 2350 3600 2350
NoConn ~ 3600 6500
NoConn ~ 3600 6400
NoConn ~ 3600 6300
NoConn ~ 3600 6200
NoConn ~ 3600 6100
NoConn ~ 3600 6000
NoConn ~ 3600 5900
NoConn ~ 3600 5800
NoConn ~ 3600 5700
NoConn ~ 3600 5600
NoConn ~ 3600 5500
NoConn ~ 3600 5400
NoConn ~ 3600 5300
NoConn ~ 3600 5200
NoConn ~ 3600 5100
NoConn ~ 3600 5000
NoConn ~ 3600 4650
NoConn ~ 3600 4550
NoConn ~ 3600 4450
NoConn ~ 3600 4350
NoConn ~ 3600 4250
NoConn ~ 3600 4100
NoConn ~ 3600 4000
NoConn ~ 3600 3650
NoConn ~ 3600 3550
NoConn ~ 3600 3450
NoConn ~ 3600 3350
NoConn ~ 3600 3250
NoConn ~ 3600 3150
NoConn ~ 3600 3050
NoConn ~ 3600 2950
NoConn ~ 3600 2850
NoConn ~ 3600 2750
NoConn ~ 3600 2650
NoConn ~ 3600 2550
NoConn ~ 3600 2450
NoConn ~ 3600 1850
Text GLabel 3500 1950 0    39   Input ~ 0
LCD_PD
Wire Wire Line
	3500 1950 3600 1950
NoConn ~ 5400 5000
NoConn ~ 5400 5100
Wire Wire Line
	800  1650 1500 1650
Wire Wire Line
	1000 1850 1500 1850
NoConn ~ 5400 5750
NoConn ~ 5400 4650
NoConn ~ 5400 4550
NoConn ~ 5400 4900
NoConn ~ 5400 4800
Wire Wire Line
	3500 4750 3600 4750
Wire Wire Line
	3500 4850 3600 4850
$Comp
L CropTop:DVDD_UNREG #PWR?
U 1 1
P 5900 3000
AR Path="/64809F0C/5C31543C" Ref="#PWR?"  Part="1" 
AR Path="/64807BBC/5C31543C" Ref="#PWR0110"  Part="1" 
F 0 "#PWR0110" H 5900 2850 50  0001 C CNN
F 1 "DVDD_UNREG" H 5915 3173 50  0000 C CNN
F 2 "" H 5900 3000 50  0001 C CNN
F 3 "" H 5900 3000 50  0001 C CNN
	1    5900 3000
	1    0    0    -1  
$EndComp
Wire Wire Line
	5400 3350 5900 3350
Wire Wire Line
	5900 3350 5900 3000
$EndSCHEMATC
